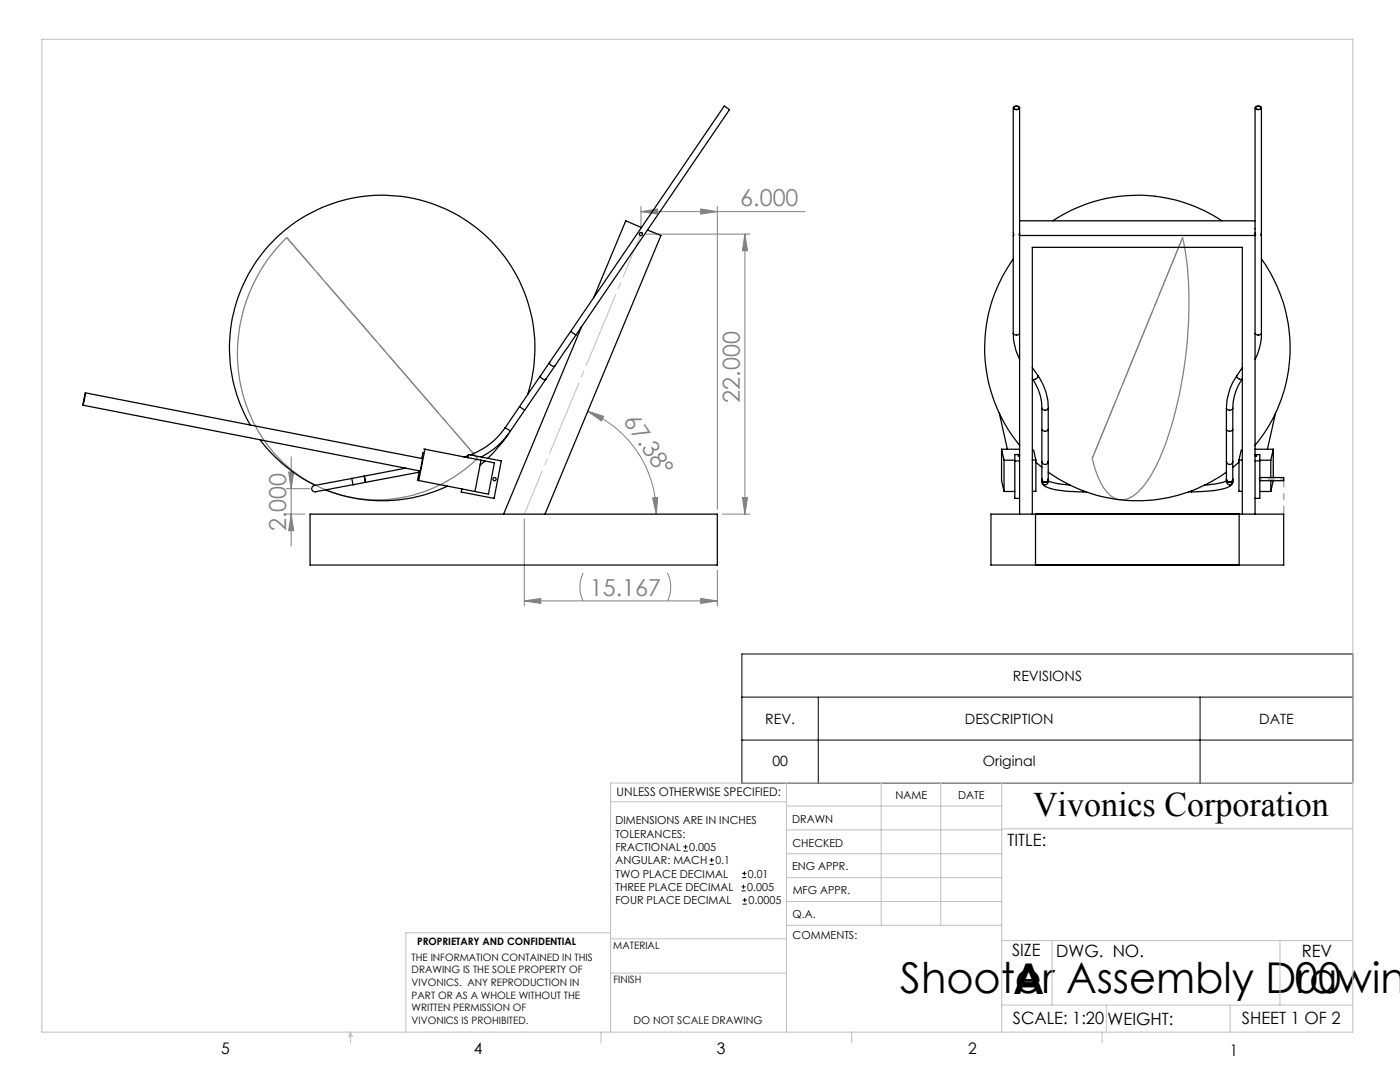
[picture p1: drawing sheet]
<svg xmlns="http://www.w3.org/2000/svg" width="279mm" height="216mm" viewBox="0 0 279 216" stroke-linecap="round" stroke-linejoin="round" font-family="sans-serif">
<g fill="none" stroke="#000" stroke-width=".2">
<path d="M148.1 130.5h121.9v25.8h-121.9zM148.1 139.1h121.9M163.3 139.1v17.2M239.5 139.1v17.2M148.1 147.7h121.9M136.4 169.8h.8M136.4 169h.8M136.8 168.6v.8M141.6 172.5h.9M141.6 171.6h.9M142 171.2v.8M148 177.8h.8"/>
<path d="M148 177h.8M148.1 175.1h.8M148.1 174.3h.8M148.2 179.6h.8M148.4 176.5v.8M148.6 173.9v.8M148.6 179.2v.8M148.2 180.4h.8"/>
</g>
<g fill="none" stroke="#808080" stroke-width=".2">
<path d="M127.9 42.2l3.3-.5v1zM127.9 41.2v4.5M127.9 42.2h32.8M128.9 46.7h20.8M139.8 41.7l3.4 .5-3.4 .5zM143.2 41.2v60.4M148.7 46.7l.5 3.3h-1zM148.7 46.7v55.9M57.1 97.5h4.7M57.6 94.2h1l-.5 3.3zM58.1 91.2v17.7M117.3 82.1l3.2 1-.5 .9z"/>
<path d="M117.3 82.1a22.2 22.2 0 0 1 13.7 20.5M130.2 99.3h1.1l-.3 3.3zM148.2 99.3h1l-.5 3.3zM57.1 102.6h3.8M58.1 102.6l.5 3.3h-1zM104.6 119.9l3.3-.5v1zM104.6 103.6v17.3M104.6 119.9h38.6M116.4 114.3a6.4 6.4 0 0 0 0 5.6M133.2 114.3a6.4 6.4 0 0 1 0 5.6M139.8 119.4l3.4 .5-3.4 .5zM143.2 113.7v7.2"/>
<path d="M144.1 102.6h5.6"/>
</g>
<path d="M56.7 48l.5-.6 38.1 44.1a28.2 28.2 0 0 1-34.4 4.1 29.9 29.9 0 0 1-12.6-32.5 32.4 32.4 0 0 1 8.4-15.1zM236 47.4a72.5 72.5 0 0 1 .4 25.1 65.8 65.8 0 0 1-6.2 21.4 12.1 12.1 0 0 1-5 5.6 3.7 3.7 0 0 1-4.4-1.5 17.2 17.2 0 0 1-2.8-6.5z" fill="none" stroke="#808080" stroke-width=".25"/>
<path d="M127.9 46.7l-23.3 55.9" fill="none" stroke="#c0c0c0" stroke-width=".2" stroke-dasharray="15.2 1.3 1.3 1.3" stroke-dashoffset="5.9"/>
<g fill="none" stroke="#c0c0c0" stroke-width=".2">
<path d="M8.4 7.8h261.6v198.2h-261.6zM121.8 160h35.2M157 156.2v49.8M175.9 156.2v28.4M187.7 156.2v28.4M199.9 156.2v49.8M270 156.2h-148.2v49.8M157 170.4h42.9M157 165.6h42.9M157 160.8h42.9M157 175.1h42.9M157 179.9h42.9"/>
<path d="M199.9 165.4h70.1M121.8 194.2h35.2M121.8 187.3h35.2M121.8 186.1h-40.8v19.9M157 184.6h42.9M199.9 187.7h70.1M210 187.7v12.9M255.4 187.7v12.9M70 206v2.1M70 206l.3 .8h-.7zM119.9 206v2.1M170 206v2.1"/>
<path d="M199.9 200.6h70.1M220 206v2.1M220.8 200.6v5.4M245.5 200.6v5.4"/>
</g>
<path d="M95.3 91.5l-38-44.1" fill="none" stroke="#808080" stroke-width=".2" stroke-dasharray="15.2 1.3 1.3 1.3" stroke-dashoffset="7.1"/>
<path d="M256.2 102.6v-7" fill="none" stroke="#808080" stroke-width=".2" stroke-dasharray="15.2 1.3 1.3 1.3" stroke-dashoffset="13.7"/>
<path d="M256.2 95.6h-5.1" fill="none" stroke="#808080" stroke-width=".2" stroke-dasharray="15.2 1.3 1.3 1.3" stroke-dashoffset="14.6"/>
<path d="M218 91.5l18-44.1" fill="none" stroke="#808080" stroke-width=".2" stroke-dasharray="15.2 1.3 1.3 1.3" stroke-dashoffset="2.9"/>
<g fill="#808080">
<path d="M104.6 119.9l3.3-.5v1zM139.8 119.4l3.4 .5-3.4 .5z"/>
<path d="M130.2 99.3h1.1l-.3 3.3zM117.3 82.1l3.2 1-.5 .9z"/>
<path d="M139.8 41.7l3.4 .5-3.4 .5zM127.9 42.2l3.3-.5v1z"/>
<path d="M58.1 102.6l.5 3.3h-1zM57.6 94.2h1l-.5 3.3z"/>
<path d="M148.7 46.7l.5 3.3h-1zM148.2 99.3h1l-.5 3.3z"/>
</g>
<g fill="none" stroke="#000" stroke-width=".25">
<path d="M202.2 21.5v25.5l.1-.3M202.3 21.4a.73 .73 0 0 1 1.2 .2 .72 .72 0 0 1-1.3-.1zM202.3 21.4a.65 .65 0 0 1 1.1 .2 .61 .61 0 0 1-.6 .3 .61 .61 0 0 1-.5-.5zM203.5 21.5v81.1M250.5 21.5v81.1M250.5 21.4a.73 .73 0 0 1 1.2 .2 .72 .72 0 0 1-1.2-.1zM250.6 21.4a.65 .65 0 0 1 1.1 .2 .61 .61 0 0 1-.6 .3 .61 .61 0 0 1-.5-.5zM251.7 21.5v25.5v-.3M128 45.4l-3.1-1.3-6.4 15.3M129.2 45.9l2.7 1.1-23.1 55.6M202.2 51.7a30.5 30.5 0 0 0 1.3 37.2M202.2 47v19.5"/>
<path d="M203.5 46.5v.5l-.1-.3M203.5 47h47M203.5 44.1h47M210.1 44.1a30.6 30.6 0 0 1 33.8 0M250.5 46.5v.5v-.3M251.7 51.7a30.4 30.4 0 0 1-1.2 37.2M251.7 47v19.5M17 78.4l-.5 2.5zM17 78.4l67.3 13.1-.3 1.7-.2 .8-67.2-13.1M105.3 78.7a30.5 30.5 0 0 0-32.3-39.6 30.5 30.5 0 0 0-23 45.7M107.9 75l-4.2 6.1M107.9 75a.79 .79 0 0 0 1 .7"/>
<path d="M108.9 75.7l-4.2 6.1M109.7 72.3a.79 .79 0 0 0 1 .7M109.7 72.3l-1.8 2.7M110.7 73l-1.8 2.7M113.9 66.1l-4.2 6.2M113.9 66.1l30.6-44.9h.2l.9 .7-30.7 45M113.9 66.1l1 .8M114.9 66.9l-4.2 6.1M116.1 65.2l-15.6 37.4M202.2 66.5a12.6 12.6 0 0 0 1.3 5.2M202.2 66.5a.75 .75 0 0 0 1.3 0M206 73.3l1.2 1.7"/>
<path d="M206 75.6l.1 .1M206.1 75.7a10.3 10.3 0 0 1 1.8 5.8M207.2 75a11.2 11.2 0 0 1 2 6.5M207.2 75a.84 .84 0 0 1-1.1 .7M246.8 75a12 12 0 0 0-2 6.5M246.8 75a.84 .84 0 0 0 1.1 .7M247.9 75.7a10.4 10.4 0 0 0-1.9 5.8M247.9 75.6v.1M247.9 73.3l-1.1 1.7M250.5 66.5a.75 .75 0 0 0 1.2 0M251.7 66.5a11.1 11.1 0 0 1-1.2 5.2M51.9 87.8a30.2 30.2 0 0 0 11 9"/>
<path d="M70.2 95.5l-7.1 1.3a.69 .69 0 0 0-.9 .6 .69 .69 0 0 0 .8 .7l7.4-1.4M70.2 95.5l.2 1.2M72.7 95l.3 1.2M72.7 95l-2.5 .5M73 96.2l-2.6 .5M81 93.4l-8.3 1.6M83.6 95.9l11.2 2.2M83.6 94.2l-10.6 2M83.7 94l-.4 1.8 .3 .1M84.4 90.2l-.2 1.3M84.6 89.6h.2M84.8 89.6l-1.2 6.3"/>
<path d="M84.8 89.6l11.2 2.2M89.3 97a30.5 30.5 0 0 1-24.3 .8M93.4 91.3l.1-.6 6.5 1.3-1.4 7.4-6.6-1.2 .2-.6M93.5 90.9l-.9 .3M96 91.8l2.7 .6-1.2 6.2-2.7-.5M96 91.8l-1.2 6.3M96.8 92l-1 .8M100.8 85.3a14.7 14.7 0 0 1-7 5.5M100.8 85.3l1 .7M101.5 86.6l-1.7 2.2-2.5 2.7M101.8 86a15.1 15.1 0 0 1-5.8 5.2M103.7 81.1l1 .7"/>
<path d="M103.7 81.1l-2.9 4.2M104.7 81.8l-2.9 4.2M199.4 82.4l1.6 7.2M199.9 89.6h3.6M199.9 89.6l.5 2.2M199.9 89.6v6.3l.5 2.2M200.4 98.1h2.1M200.4 91.8h2.1M200.4 91.8v6.3M202.5 92h1M203.5 90.9h-.3l.3 .1M203.5 90.7h-1v8.7h1"/>
<path d="M206 91.8h.7M206.3 89.8l.4 2M206.7 92.2l1.2 1M206.7 91.8v6.2h-.7M207.9 85.7v6.4M207.9 96.1a1.82 1.82 0 0 0 1.7 1.4 25.4 25.4 0 0 0 6.6 .6M207.9 95.6a.63 .63 0 0 0 .7 .6 .63 .63 0 0 0 .6-.6M207.9 81.5a.75 .75 0 0 0 1.3 0M207.9 85.7a.75 .75 0 0 0 1.3 0M207.9 92.1a.64 .64 0 0 0 .7 .6 .64 .64 0 0 0 .6-.6M207.9 81.5v4.2M207.9 92.1v4"/>
<path d="M209.2 94.2a30.5 30.5 0 0 0 35.6 0M209.2 85.7v6.4M209.2 96a12.5 12.5 0 0 0 4.4 .8M209.2 92.1v4a.63 .63 0 0 1-.6 .6 .63 .63 0 0 1-.7-.6M209.2 81.5v4.2M216.2 97.9v.2M216.2 98.1h.5M237.2 98.1h.6M237.8 97.9v.2M244.8 85.7v6.4M244.8 96a12.5 12.5 0 0 1-4.4 .8M244.8 95.6a.64 .64 0 0 0 .6 .6 .64 .64 0 0 0 .6-.6"/>
<path d="M244.8 81.5a.75 .75 0 0 0 1.2 0M244.8 85.7a.75 .75 0 0 0 1.2 0M244.8 92.1a.64 .64 0 0 0 .6 .6 .64 .64 0 0 0 .6-.6M244.8 92.1v4a.64 .64 0 0 0 .6 .6 .64 .64 0 0 0 .6-.6M244.8 81.5v4.2M246 85.7v6.4M246 96.1a1.68 1.68 0 0 1-1.6 1.4 29.1 29.1 0 0 1-6.6 .6M246 81.5v4.2M246 92.1v4M247.3 92.2l-1.3 1M247.3 91.8v6.2h.6M247.3 91.8h.6"/>
<path d="M247.7 89.8l-.4 2M250.5 90.9h.3l-.3 .1M250.5 90.7h.9v8.7h-.9M250.5 92h.9M250.5 89.6h3.6M250.5 88.8v.1M251.4 95.3h4.8v.6h-4.8M251.4 98.1h2.2M251.4 91.8h2.2M253.6 91.8v3.5M253.6 95.9v2.2M254.1 89.6l-.5 2.2"/>
<path d="M254.1 89.6v5.7M254.1 95.9l-.5 2.2M254.6 82.4l-1.7 7.2M61.9 102.6h81.3v10.1h-81.3zM197.8 102.6h58.4v10.1h-58.4zM206 102.6v-53.2h41.9v53.2M206.7 102.6v10.1M247.3 102.6v10.1"/>
<circle cx="127.9" cy="46.7" r=".31"/>
<circle cx="98.7" cy="95.6" r=".32"/>
</g>
<g font-size="8.5">
<text x="179.7" y="198.1">Shooter Assembly Drawin</text>
<text x="202.2" y="198.3">A</text>
<text x="258.4" y="198.1">00</text>
</g>
<text font-size="6.9" x="206.2" y="162.9">Vivonics Corporation</text>
<g font-size="4.7" fill="#808080">
<text x="147.7" y="41.2">6.000</text>
<text x="124.3" y="84" transform="rotate(56 124.3 84)">67.38°</text>
<text x="147.7" y="80.3" transform="rotate(-90 147.7 80.3)">22.000</text>
<text x="57.1" y="106" transform="rotate(-90 57.1 106)">2.000</text>
<text x="117.7" y="118.9">15.167</text>
</g>
<g font-size="3.4">
<text x="201.1" y="168.8">TITLE:</text>
<text x="202" y="190.8">SIZE</text>
<text x="210.8" y="190.9">DWG. NO.</text>
<text x="259.8" y="191">REV</text>
<text x="202.1" y="204.4">SCALE: 1:20</text>
<text x="221" y="204.5">WEIGHT:</text>
<text x="247.8" y="204.4">SHEET 1 OF 2</text>
</g>
<g font-size="3.2">
<text x="44.2" y="210.4">5</text>
<text x="94.6" y="210.3">4</text>
<text x="143.1" y="210.4">3</text>
<text x="193.2" y="210.3">2</text>
<text x="245.4" y="210.6">1</text>
</g>
<g font-size="2.8">
<text x="202.1" y="135.8">REVISIONS</text>
<text x="152.7" y="144.4">REV.</text>
<text x="192.6" y="144.4">DESCRIPTION</text>
<text x="251.3" y="144.4">DATE</text>
<text x="154.1" y="152.8">00</text>
<text x="196.1" y="152.8">Original</text>
</g>
<text font-size="2.4" x="123.1" y="158.9">UNLESS OTHERWISE SPECIFIED:</text>
<g font-size="2.2">
<text x="178.7" y="159.4">NAME</text>
<text x="191.2" y="159.4">DATE</text>
<text x="122.8" y="164.5">DIMENSIONS ARE IN INCHES</text>
<text x="122.8" y="167.1">TOLERANCES:</text>
<text x="158.1" y="164.2">DRAWN</text>
<text x="122.8" y="169.8">FRACTIONAL</text>
<text x="122.8" y="172.4">ANGULAR: MACH</text>
<text x="137.5" y="169.8">0.005</text>
<text x="142.8" y="172.5">0.1</text>
<text x="158.1" y="173.7">ENG APPR.</text>
<text x="158.2" y="169.1">CHECKED</text>
<text x="122.8" y="177.8">THREE PLACE DECIMAL</text>
<text x="122.8" y="175.1">TWO PLACE DECIMAL</text>
<text x="149.1" y="177.8">0.005</text>
<text x="149.3" y="175.1">0.01</text>
<text x="158.2" y="178.4">MFG APPR.</text>
<text x="122.8" y="180.4">FOUR PLACE DECIMAL</text>
<text x="149.4" y="180.4">0.0005</text>
<text x="158.2" y="183.2">Q.A.</text>
<text x="158.2" y="187.4">COMMENTS:</text>
</g>
<text font-size="2.1" x="126.4" y="204.3">DO NOT SCALE DRAWING</text>
<g font-size="2">
<text x="82.1" y="191.7">THE INFORMATION CONTAINED IN THIS</text>
<text x="83.3" y="188.6">PROPRIETARY AND CONFIDENTIAL</text>
<text x="122.4" y="189.4">MATERIAL</text>
<text x="82.1" y="194.2">DRAWING IS THE SOLE PROPERTY OF</text>
<text x="82.1" y="196.7">VIVONICS. ANY REPRODUCTION IN</text>
<text x="122.4" y="196.2">FINISH</text>
<text x="82.1" y="199.3">PART OR AS A WHOLE WITHOUT THE</text>
<text x="82.1" y="201.8">WRITTEN PERMISSION OF</text>
<text x="82.1" y="204.3">VIVONICS IS PROHIBITED.</text>
</g>
</svg>
